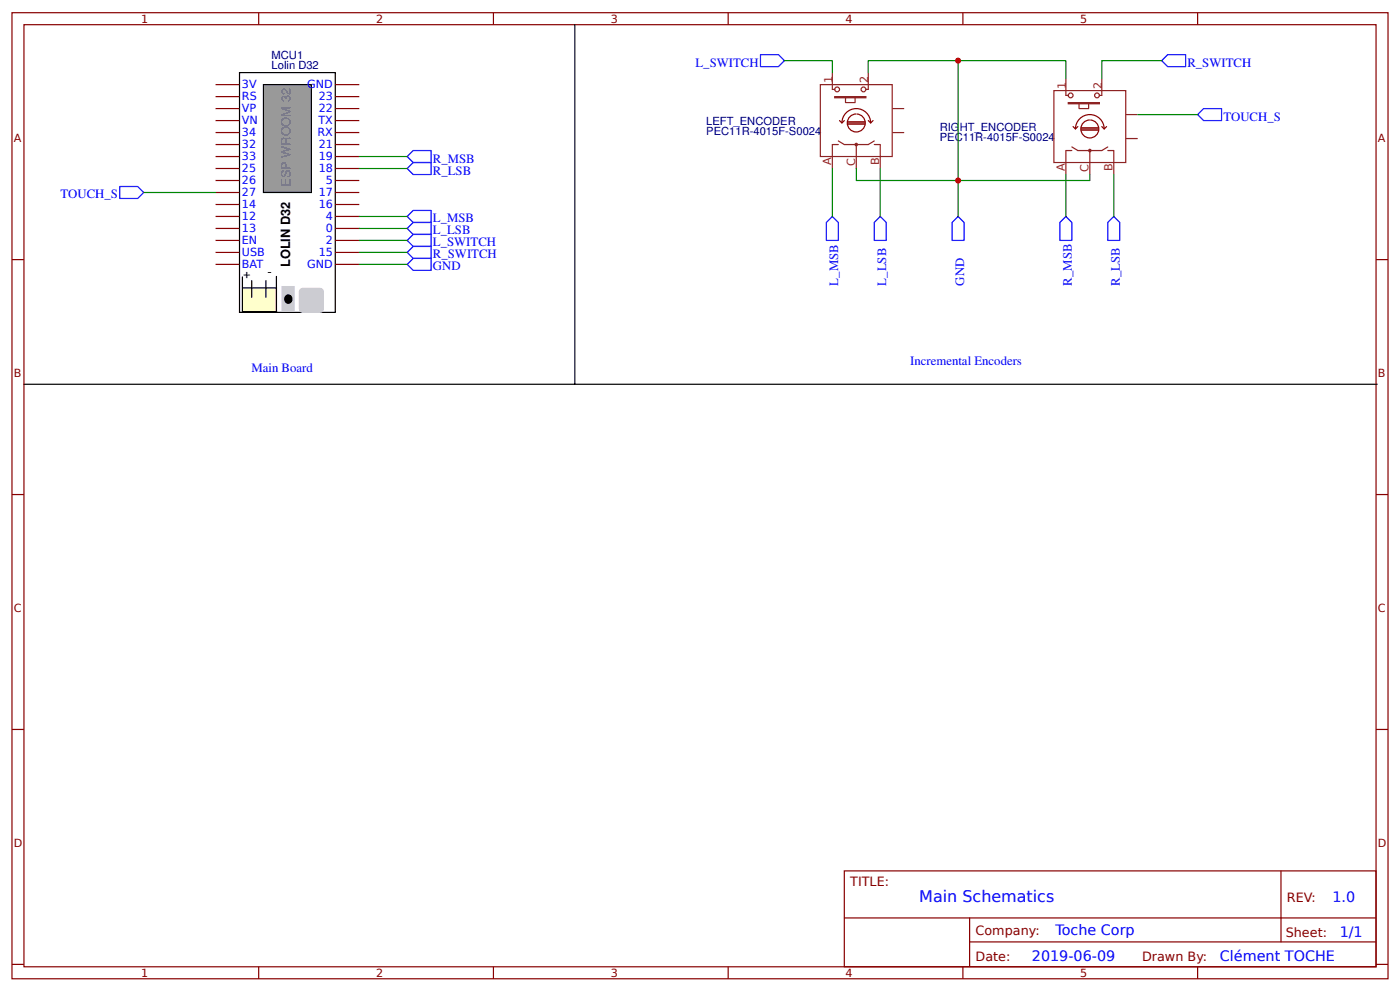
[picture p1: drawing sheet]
<svg xmlns="http://www.w3.org/2000/svg" width="309mm" height="219mm" viewBox="0 0 309 219" stroke-linecap="round" stroke-linejoin="round" font-family="sans-serif">
<g fill="none" stroke="#800" stroke-width=".26">
<path d="M2.6 2.8h304.1v213.3h-304.1zM5.3 5.5h298.7v207.9h-298.7zM57.1 2.8v2.7M109 2.8v2.7M160.9 2.8v2.7M212.7 2.8v2.7M264.6 2.8v2.7M2.6 57.3h2.7M304 57.3h2.7M2.6 109.2h2.7M304 109.2h2.7M2.6 161h2.7"/>
<path d="M304 161h2.7M186.5 192.2h117.5v21.2h-117.5zM283 192.3v15.6M2.6 212.9h2.7M57.1 213.4v2.7M109 213.4v2.7M160.9 213.4v2.7M186.6 202.6h117.3M212.7 213.4v2.7M214.2 207.9h89.7M214.2 202.6v10.6M264.6 213.4v2.7"/>
<path d="M304 212.9h2.7"/>
</g>
<path d="M52.9 16h21.2v53h-21.2z" fill="none" stroke="#000" stroke-width=".26"/>
<path d="M58.2 18.7h10.6v23.8h-10.6z" fill="#999" stroke="#000" stroke-width=".26"/>
<g fill="#ccc" stroke="#ccc" stroke-width=".26">
<path d="M66.4 63.9l.5-.2h3.7a.79 .79 0 0 1 .8 .8v3.7a.79 .79 0 0 1-.8 .8h-3.7a.79 .79 0 0 1-.8-.8v-3.7z"/>
<path d="M62.3 63.3h2.7v5.3h-2.7z"/>
</g>
<path d="M63.1 65.4a.84 .84 0 0 1 1.2 .1 .84 .84 0 0 1 0 1.1 .84 .84 0 0 1-1.2 .1 1.04 1.04 0 0 1 0-1.3z" fill="#000" stroke="#000" stroke-width=".26"/>
<path d="M53.6 63.6h7.5v5.2h-7.5z" fill="#ffc" stroke="#000" stroke-width=".26"/>
<path d="M127 5.5v79.3h-121.7M53.6 61.1v2.4M55.6 61.9v3.7M58.7 61.9v3.7M61.1 61v2.6M127 84.8h177.3" fill="none" stroke="#000" stroke-width=".26"/>
<g fill="none" stroke="#800" stroke-width=".26">
<path d="M47.6 18.7h5.3M74.1 18.7h5.3M47.6 21.3h5.3M47.6 24h5.3M47.6 26.6h5.3M47.6 29.3h5.3M47.6 31.9h5.3M47.6 34.6h5.3M47.6 37.2h5.3M47.6 39.8h5.3M74.1 21.3h5.3M74.1 24h5.3"/>
<path d="M74.1 26.6h5.3M74.1 29.3h5.3M74.1 31.9h5.3M74.1 34.6h5.3M74.1 37.2h5.3M74.1 39.8h5.3M47.6 42.5h5.3M47.6 45.1h5.3M47.6 47.8h5.3M47.6 50.4h5.3M47.6 53.1h5.3M47.6 55.7h5.3"/>
<path d="M47.6 58.4h5.3M74.1 42.5h5.3M74.1 45.1h5.3M74.1 47.8h5.3M74.1 50.4h5.3M74.1 53.1h5.3M74.1 55.7h5.3M74.1 58.4h5.3"/>
</g>
<g fill="none" stroke="#8d2323" stroke-width=".26">
<path d="M181.2 18.7h15.9v15.9h-15.9zM183.9 16v3.7h.5M191.8 16v3.7h-.5M235.5 17.4v3.7h.5M243.4 17.4v3.7h-.5M184.4 21.3h6.9v.3h-6.9zM185.2 31.9h-1.3v5.3M185.2 31.1l1.3 .8h5.3l1.3-.8M186.8 21.6v1h2.1v-1M189.2 31.9v5.3M193.1 31.9h1.4v5.3M197.1 29.3h2.7"/>
<path d="M197.1 24h2.7M232.8 20h15.9v15.9h-15.9zM236 22.6h6.9v.3h-6.9zM236.8 33.2h-1.3v5.3M236.8 32.4l1.3 .8h5.3l1.3-.8M238.4 22.9v1.1h2.1v-1.1M240.8 33.2v5.3M244.7 33.2h1.4v5.3M248.7 30.6h2.7M248.7 25.3h2.7"/>
<circle cx="184.9" cy="19.7" r=".53"/>
<circle cx="190.8" cy="19.7" r=".53"/>
<circle cx="189.2" cy="31.9" r=".26"/>
<circle cx="236.5" cy="21.1" r=".53"/>
<circle cx="240.8" cy="33.2" r=".26"/>
<circle cx="242.4" cy="21.1" r=".53"/>
</g>
<g fill="none" stroke="#840000" stroke-width=".26">
<path d="M185.5 26.6l.5 .5M186 27.1a3.2 3.2 0 0 1 3.2-3.1 3.2 3.2 0 0 1 3.2 3.1M186.5 26.6l-.5 .5M187.3 27.4h3.7M187.3 27.1h3.7M187.3 26.9h3.7M189.2 25.2a1.98 1.98 0 0 0-1.8 2.8 1.98 1.98 0 0 0 3.3 .5 1.98 1.98 0 0 0-.9-3.2l-.5-.1M191.8 26.6l.6 .5M192.9 26.6l-.5 .5M237.1 27.9l.5 .6M237.6 28.5a3.2 3.2 0 0 1 3.2-3.2 3.2 3.2 0 0 1 3.1 3.2M238.1 27.9l-.5 .6"/>
<path d="M238.9 28.7h3.7M238.9 28.5h3.7M238.9 28.2h3.7M240.8 26.5a1.98 1.98 0 0 0-1.8 2.8 1.98 1.98 0 0 0 3.2 .5 1.98 1.98 0 0 0-.8-3.2l-.5-.1M243.4 27.9l.5 .6M244.5 27.9l-.6 .6"/>
</g>
<g fill="none" stroke="#080" stroke-width=".26">
<path d="M173.3 13.4h10.6v2.6M191.8 16v-2.6h43.7v4M211.7 13.4v26.4h-22.5v-2.6M256.6 13.4h-13.2v4M79.4 34.6h10.6M79.4 37.2h10.6M183.9 37.2v10.6M194.5 37.2v10.6M235.5 38.5v9.3M240.8 38.5v1.3h-29.1v8M246.1 38.5v9.3M251.4 25.3h13.2"/>
<path d="M31.7 42.5h15.9M79.4 58.4h10.6M79.4 47.8h10.6M79.4 50.4h10.6M79.4 53.1h10.6M79.4 55.7h10.6"/>
</g>
<g fill="none" stroke="#00f" stroke-width=".26">
<path d="M168 12.1h4l1.3 1.3-1.3 1.3h-4zM256.6 13.4l1.4-1.3h3.9v2.6h-3.9zM91.3 35.9h3.9v2.6h-3.9l-1.3-1.3zM91.3 33.2h3.9v2.7h-3.9l-1.3-1.3zM264.6 25.3l1.3-1.3h4v2.6h-4zM26.5 41.2h3.9l1.3 1.3-1.3 1.3h-3.9zM91.3 57h3.9v2.7h-3.9l-1.3-1.3zM91.3 54.4h3.9v2.6h-3.9l-1.3-1.3zM91.3 51.8h3.9v2.6h-3.9l-1.3-1.3zM91.3 49.1h3.9v2.7h-3.9l-1.3-1.4zM91.3 46.5h3.9v2.6h-3.9l-1.3-1.3zM182.6 49.1l1.3-1.3 1.3 1.3v4h-2.6z"/>
<path d="M194.5 47.8l1.3 1.3v4h-2.7v-4zM211.7 47.8l1.3 1.3v4h-2.7v-4zM235.5 47.8l1.3 1.3v4h-2.6v-4zM246.1 47.8l1.3 1.3v4h-2.7v-4z"/>
</g>
<g fill="#c00">
<circle cx="211.7" cy="39.8" r=".66"/>
<circle cx="211.7" cy="13.4" r=".66"/>
</g>
<text font-size="3.5" fill="#00f" x="203.1" y="199">Main Schematics</text>
<g font-size="3.2" fill="#00f">
<text x="294.4" y="199.2">1.0</text>
<text x="233.2" y="206.4">Toche Corp</text>
<text x="296" y="206.9">1/1</text>
<text x="228" y="212.2">2019-06-09</text>
<text x="269.5" y="212.2">Clément TOCHE</text>
</g>
<g font-size="2.8" fill="#00f">
<text x="153.7" y="14.7">L_SWITCH</text>
<text x="262.3" y="14.7">R_SWITCH</text>
<text x="270.3" y="26.6">TOUCH_S</text>
<text x="95.6" y="35.9">R_MSB</text>
<text x="95.6" y="38.5">R_LSB</text>
<text x="13.4" y="43.8">TOUCH_S</text>
<text x="95.6" y="51.8">L_LSB</text>
<text x="95.6" y="49.1">L_MSB</text>
<text x="95.6" y="59.7">GND</text>
<text x="95.6" y="57">R_SWITCH</text>
<text x="95.6" y="54.4">L_SWITCH</text>
<text x="185.2" y="63" transform="rotate(-90 185.2 63)">L_MSB</text>
<text x="195.8" y="63" transform="rotate(-90 195.8 63)">L_LSB</text>
<text x="213" y="63" transform="rotate(-90 213 63)">GND</text>
<text x="236.8" y="63" transform="rotate(-90 236.8 63)">R_MSB</text>
<text x="247.4" y="63" transform="rotate(-90 247.4 63)">R_LSB</text>
<text x="55.6" y="82">Main Board</text>
<text x="201.1" y="80.6">Incremental Encoders</text>
</g>
<text font-size="2.8" fill="#666" x="64.2" y="41.3" transform="rotate(-90 64.2 41.3)">ESP WROOM 32</text>
<g font-size="2.8">
<text x="64.1" y="59" transform="rotate(-90 64.1 59)">LOLIN D32</text>
<text x="53.7" y="61.3">+</text>
<text x="59.1" y="61">-</text>
</g>
<g font-size="2.8" fill="#800">
<text x="187.9" y="195.7">TITLE:</text>
<text x="284.3" y="199.2">REV:</text>
<text x="215.5" y="206.3">Company:</text>
<text x="284.1" y="206.8">Sheet:</text>
<text x="215.5" y="212.1">Date:</text>
<text x="252.3" y="212.2">Drawn By:</text>
</g>
<g font-size="2.5" fill="#800">
<text x="31.2" y="5.1">1</text>
<text x="83.1" y="5.1">2</text>
<text x="134.9" y="5.1">3</text>
<text x="186.8" y="5.1">4</text>
<text x="238.7" y="5.1">5</text>
<text x="3" y="31.4">A</text>
<text x="304.4" y="31.4">A</text>
<text x="3" y="83.2">B</text>
<text x="304.4" y="83.2">B</text>
<text x="3" y="135.1">C</text>
<text x="304.4" y="135.1">C</text>
<text x="3" y="187">D</text>
<text x="304.4" y="187">D</text>
<text x="31.2" y="215.7">1</text>
<text x="83.1" y="215.7">2</text>
<text x="134.9" y="215.7">3</text>
<text x="186.8" y="215.7">4</text>
<text x="238.7" y="215.7">5</text>
</g>
<g font-size="2.5" fill="#000080">
<text x="60" y="15.2">Lolin D32</text>
<text x="60" y="12.9">MCU1</text>
<text x="156" y="29.8">PEC11R-4015F-S0024</text>
<text x="156" y="27.5">LEFT_ENCODER</text>
<text x="207.6" y="28.8">RIGHT_ENCODER</text>
<text x="207.6" y="31.2">PEC11R-4015F-S0024</text>
</g>
<g font-size="2.5" fill="#00f">
<text x="53.4" y="19.5">3V</text>
<text x="53.4" y="22.1">RS</text>
<text x="67.9" y="19.5">GND</text>
<text x="70.4" y="22.1">23</text>
<text x="53.4" y="24.8">VP</text>
<text x="53.4" y="27.4">VN</text>
<text x="70.4" y="27.4">TX</text>
<text x="70.4" y="24.8">22</text>
<text x="53.4" y="30.1">34</text>
<text x="53.4" y="32.7">32</text>
<text x="53.4" y="35.3">33</text>
<text x="70.1" y="30.1">RX</text>
<text x="70.4" y="32.7">21</text>
<text x="70.4" y="35.3">19</text>
<text x="53.4" y="38">25</text>
<text x="53.4" y="40.6">26</text>
<text x="70.4" y="38">18</text>
<text x="72" y="40.6">5</text>
<text x="53.4" y="43.3">27</text>
<text x="53.4" y="45.9">14</text>
<text x="70.4" y="43.3">17</text>
<text x="70.4" y="45.9">16</text>
<text x="53.4" y="48.6">12</text>
<text x="53.4" y="51.2">13</text>
<text x="53.4" y="53.9">EN</text>
<text x="72" y="48.6">4</text>
<text x="72" y="51.2">0</text>
<text x="72" y="53.9">2</text>
<text x="53.4" y="56.5">USB</text>
<text x="53.4" y="59.2">BAT</text>
<text x="67.9" y="59.2">GND</text>
<text x="70.4" y="56.5">15</text>
</g>
<g font-size="2.5" fill="#8d2323">
<text x="183.9" y="18.4" transform="rotate(-90 183.9 18.4)">1</text>
<text x="191.8" y="18.4" transform="rotate(-90 191.8 18.4)">2</text>
<text x="235.5" y="19.7" transform="rotate(-90 235.5 19.7)">1</text>
<text x="243.4" y="19.7" transform="rotate(-90 243.4 19.7)">2</text>
<text x="183.6" y="36.5" transform="rotate(-90 183.6 36.5)">A</text>
<text x="188.9" y="36.5" transform="rotate(-90 188.9 36.5)">C</text>
<text x="194.2" y="36.5" transform="rotate(-90 194.2 36.5)">B</text>
<text x="235.2" y="37.8" transform="rotate(-90 235.2 37.8)">A</text>
<text x="240.5" y="37.9" transform="rotate(-90 240.5 37.9)">C</text>
<text x="245.8" y="37.8" transform="rotate(-90 245.8 37.8)">B</text>
</g>
</svg>
